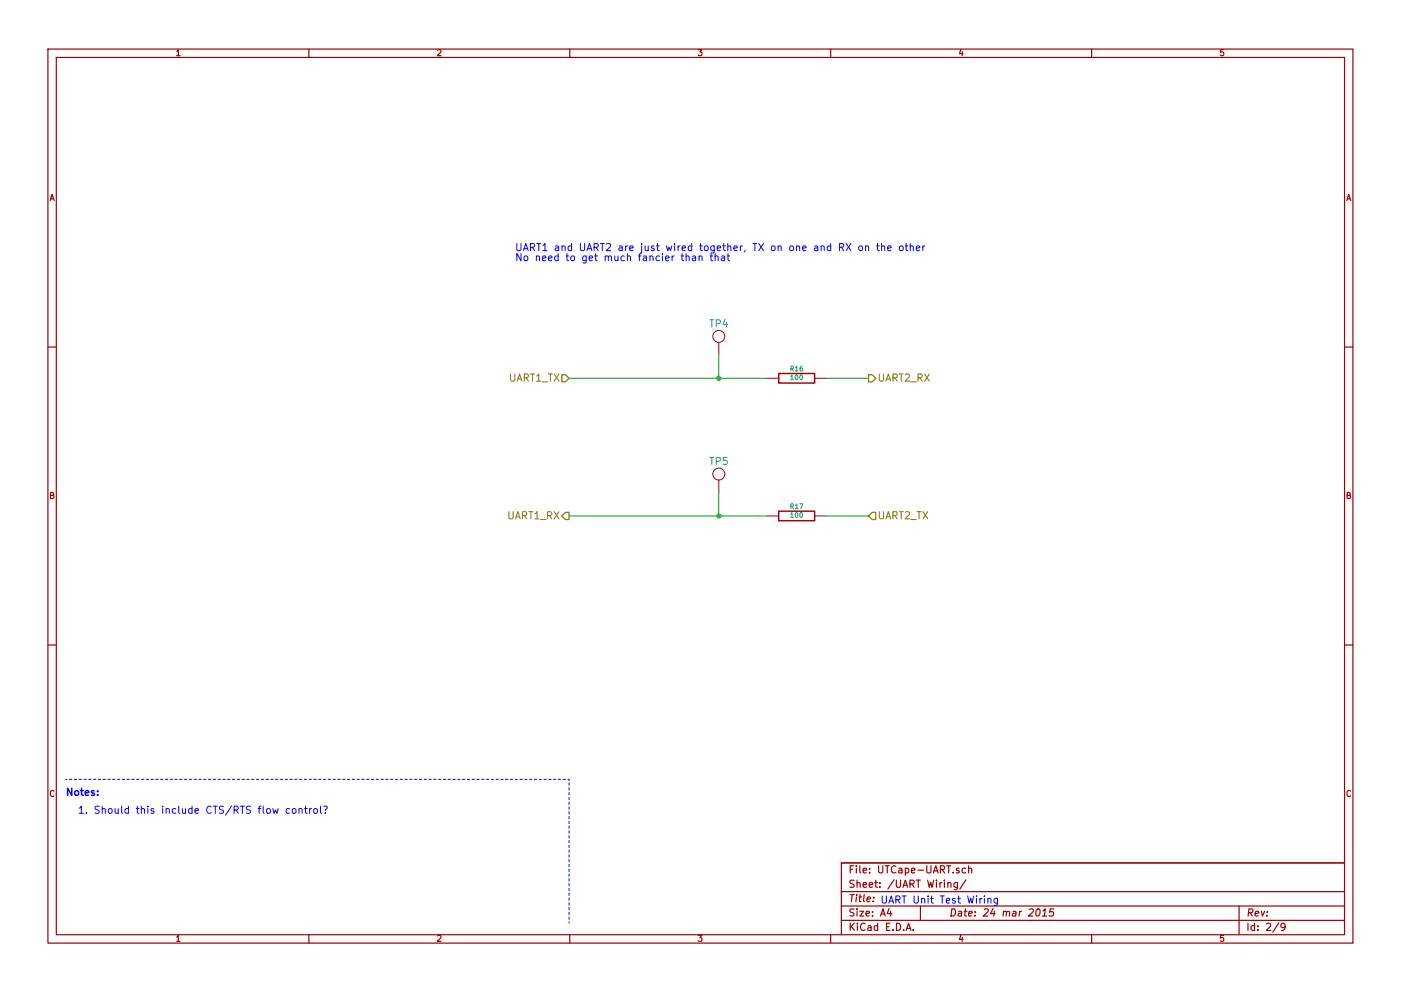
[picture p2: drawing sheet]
<svg xmlns="http://www.w3.org/2000/svg" width="297mm" height="210mm" viewBox="0 0 297 210" stroke-linecap="round" stroke-linejoin="round" font-family="sans-serif">
<g fill="none" stroke="#a00000" stroke-width=".25">
<path d="M10.2 10.4h276.6v189.7h-276.6zM11.9 12.2h273.2v186.1h-273.2zM65.5 10.4v1.8M120.8 10.4v1.8M176.1 10.4v1.8M231.4 10.4v1.8M10.2 73.6h1.7M285.1 73.6h1.7M10.2 136.8h1.7M285.1 136.8h1.7M65.5 198.3v1.8M120.8 198.3v1.8"/>
<path d="M176.1 198.3v1.8M178.4 189.2h106.7M178.4 195.3h106.7M178.4 192.2h106.7M185.2 190.4v.1M188.5 192.8l-.4 1h1M188.8 193.3v1.1M192.1 197.4l.5-1.5 .5 1.5M192.3 197h.7M193.6 197.3v.1M195.1 192.2v3.1M201 187.4v-.1a.36 .36 0 0 1 .6 .2v.8"/>
<path d="M203 187.2v1.3l-.3 .3-.4-.1M203 187.3l-.4-.1-.3 .3v.6l.3 .2 .4-.1M203.3 184.3l-.3-.1-.3 .2 .1 .2 .5 .2v.3h-.6M204.7 184.3l-.4-.1-.3 .3 .1 .6 .2 .1 .4-.1M204.8 186.7l-1.3 1.9M205.4 184.3a.36 .36 0 0 1 .6 .1v.8M205.4 183.7v1.5M219.9 193l.2-.2a.78 .78 0 0 1 .5 .7 .78 .78 0 0 1-.3 .7l-.4 .2-.3-.3v-.7zM221 194.4h.9M221.1 193.3l.5-.5-.2 1.6M223.4 192.8h-.7l-.2 .8 .3-.2 .5 .1 .1 .2-.2 .5-.2 .2-.6-.2M231.4 198.3v1.8"/>
<path d="M262.7 192.2v6.1M271.1 195.8l-1.3 2M272.5 196.5l-.3 .3h-.5l-.1-.3 .1-.5 .5-.1 .2 .1a1.16 1.16 0 0 1-.2 1.3l-.5 .1M285.1 183.1h-106.7v15.2"/>
</g>
<path d="M119.1 79.5h.8l.7 .8-.7 .7h-.8zM184.1 79.5h.8l.8 .8-.8 .7h-.8zM119.9 108.7h.7v1.5h-.7l-.8-.7zM184.9 108.7h.8v1.5h-.8l-.8-.7z" fill="none" stroke="#808000" stroke-width=".25"/>
<g fill="none" stroke="#a00000" stroke-width=".21">
<path d="M152.4 72.6v2.6M162.6 80.3h2.5M172.7 80.3h2.6M152.4 101.8v2.6M162.6 109.5h2.5M172.7 109.5h2.6"/>
<circle cx="152.4" cy="71.4" r="1.27"/>
<circle cx="152.4" cy="100.6" r="1.27"/>
</g>
<path d="M152.4 75.2v5.1M120.6 80.3h42M175.3 80.3h8.8M120.6 109.5h42M152.4 104.4v5.1M175.3 109.5h8.8" fill="none" stroke="#00a000" stroke-width=".21"/>
<g fill="#00a000" stroke="#00a000" stroke-width=".25">
<circle cx="152.4" cy="109.5" r=".41"/>
<circle cx="152.4" cy="80.3" r=".41"/>
</g>
<g fill="none" stroke="#00f" stroke-width=".21">
<path d="M145.5 54.5v-.1a.36 .36 0 0 1 .6 .1v.8M145.5 53.8v1.5M146.8 54.4h.6l.1 .9M147.5 54.7l-.7 .1a.3 .3 0 0 0 .2 .5l.5-.1M148.2 54.5l.1-.1a.36 .36 0 0 1 .6 .1v.8M148.2 54.3v1M150.7 53.8v1.3l.4 .2M151.6 54.5l.1-.1a.36 .36 0 0 1 .6 .1v.8M151.6 53.8v1.5M153 54.4h.6v.9M153.6 54.7l-.6 .1a.3 .3 0 0 0 .1 .5l.5-.1M154.4 53.8v1.3l.3 .2"/>
<path d="M182.1 52.3l.3-.1 .4 .1v.8l-.2 .1-.5-.1zM183.5 52.3l.1-.1a.36 .36 0 0 1 .6 .2v.8M183.5 52.2v1M185.9 52.2h.5M186.1 51.7v1.3l.3 .2M186.9 52.3l.1-.1a.36 .36 0 0 1 .6 .2v.8M186.9 51.7v1.5M188.2 52.7l.8-.2-.1-.3h-.5l-.2 .2 .1 .7h.6M190.8 52.2h.4l.3 .3v.4l-.3 .3-.5-.3zM191.9 52.2h.6M192.1 51.7v1.3l.4 .2M193 52.3l.1-.1a.36 .36 0 0 1 .5 .2v.8"/>
<path d="M193 51.7v1.5M194.3 52.7l.7-.2-.1-.3h-.4l-.2 .2 .1 .7h.5M195.7 52.2v1M196.1 52.2l-.4 .3M61.4 171.6l-.4-.1-.3 .4v.5l.3 .2 .4-.1M62 171.7l.3-.2 .4 .2v.7l-.2 .2-.5-.2zM63.4 171.7l.1-.1a.36 .36 0 0 1 .6 .2v.8M63.4 171.5v1.1M64.6 171.5h.6M64.8 171v1.4l.4 .2M65.6 171.5v1.1M66.1 171.5l-.5 .4"/>
<path d="M66.6 171.7l.2-.2 .4 .2v.7l-.2 .2-.4-.2zM67.9 171v1.4l.3 .2M68.7 171.1l.5-.1 .2 .3-.4 .7M69 172.4v.2M208.7 190.1v.1M209.4 190.7h.1a.36 .36 0 0 1 .6 .1v.8M209.4 190.6v1M211.5 190.6v1.2l-.3 .3-.4-.1M211.5 190.7l-.5-.1-.3 .3 .1 .6 .2 .1 .5-.1"/>
</g>
<path d="M14 165.3h106.6M120.6 165.3v30.5" fill="none" stroke="#00f" stroke-width=".21" stroke-dasharray=".5" stroke-dashoffset=".3"/>
<path d="M165.1 79.2h7.6v2.1h-7.6zM165.1 108.5h7.6v2h-7.6z" fill="none" stroke="#a00000" stroke-width=".3"/>
<g font-size="2.1" fill="#00f">
<text x="109.2" y="53.3">UART1 and UART2 are just wired together, TX on one and RX on the other</text>
<text x="109.2" y="55.5">No need to get much fancier than that</text>
<text x="14" y="168.9">Notes:</text>
<text x="16.5" y="172.7">1. Should this include CTS/RTS flow control?</text>
<text x="186.7" y="191.8">UART Unit Test Wiring</text>
</g>
<g font-size="2.1" fill="#00a0a0">
<text x="150.5" y="69.5">TP4</text>
<text x="150.5" y="98.7">TP5</text>
</g>
<g font-size="2.1" fill="#808000">
<text x="107.7" y="81">UART1_TX</text>
<text x="186.1" y="81">UART2_RX</text>
<text x="107.5" y="110.2">UART1_RX</text>
<text x="186.1" y="110.2">UART2_TX</text>
</g>
<g font-size="2.1" fill="#a00000">
<text x="179.9" y="185.4">File: UTCape-UART.sch</text>
<text x="179.9" y="191.5">Title:</text>
<text x="179.9" y="188.4">Sheet: /UART Wiring/</text>
<text x="179.9" y="197.6">KiCad E.D.A.</text>
<text x="179.9" y="194.5">Size: A4</text>
<text x="201.2" y="194.5">Date: 24 mar 2015</text>
<text x="264.2" y="194.5">Rev:</text>
<text x="264.2" y="197.6">Id: 2/9</text>
</g>
<g font-size="1.8" fill="#a00000">
<text x="37.3" y="11.9">1</text>
<text x="92.7" y="11.9">2</text>
<text x="148" y="11.9">3</text>
<text x="203.3" y="11.9">4</text>
<text x="258.6" y="11.9">5</text>
<text x="10.4" y="42.7">A</text>
<text x="285.3" y="42.7">A</text>
<text x="10.4" y="105.9">B</text>
<text x="285.3" y="105.9">B</text>
<text x="10.4" y="169.1">C</text>
<text x="285.3" y="169.1">C</text>
<text x="37.3" y="199.8">1</text>
<text x="92.7" y="199.8">2</text>
<text x="148" y="199.8">3</text>
<text x="203.3" y="199.8">4</text>
<text x="258.6" y="199.8">5</text>
</g>
<g font-size="1.4" fill="#00a0a0">
<text x="167.6" y="78.8">R16</text>
<text x="167.7" y="80.7">100</text>
<text x="167.6" y="108">R17</text>
<text x="167.7" y="109.9">100</text>
</g>
</svg>
